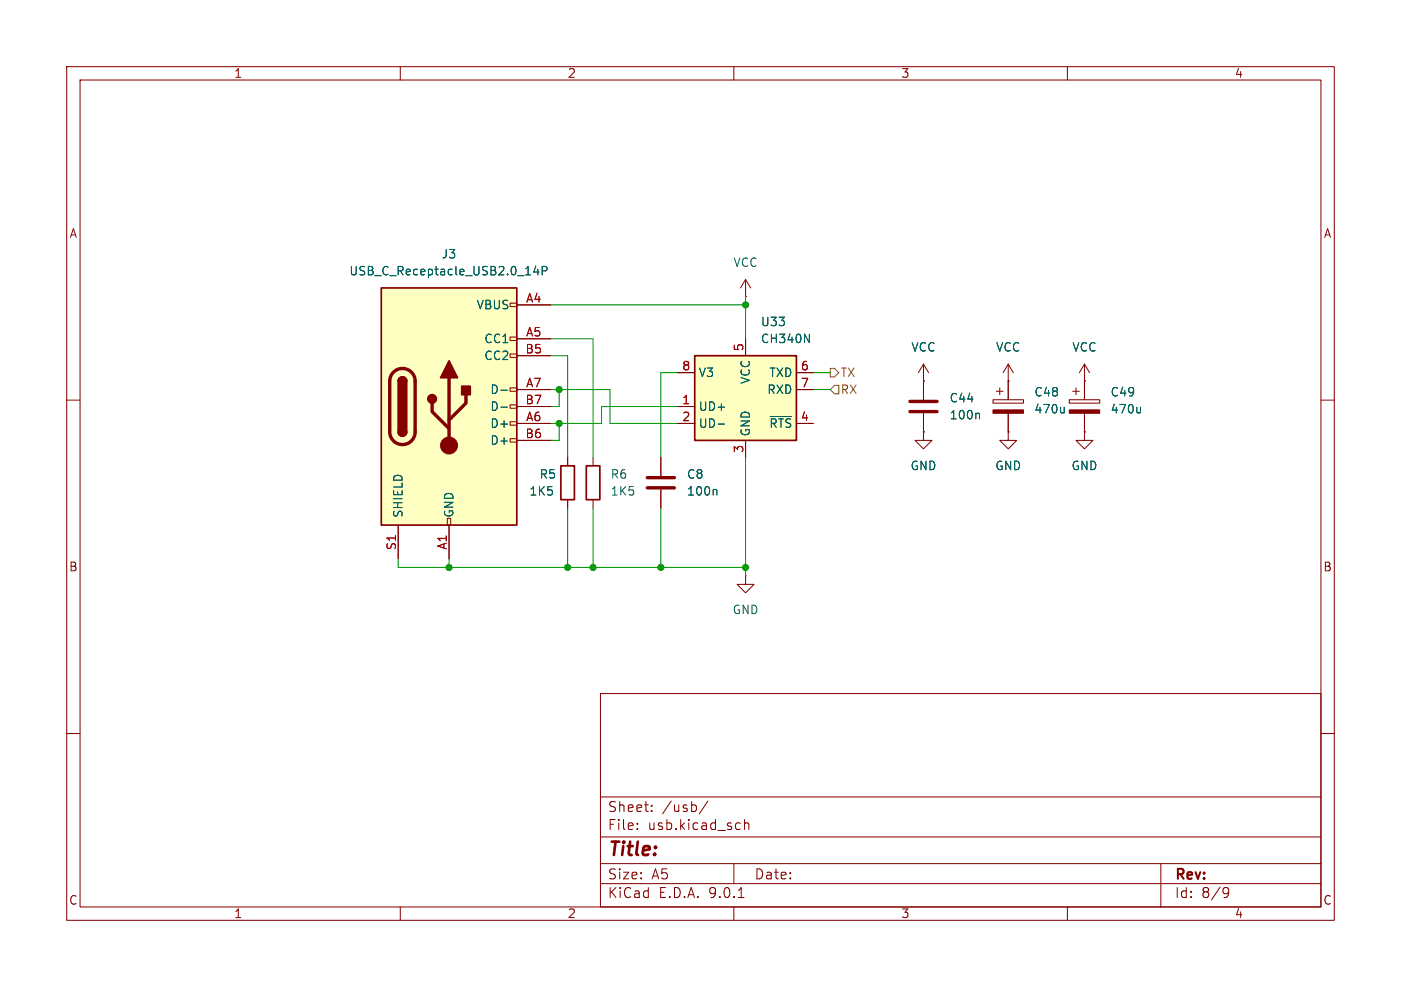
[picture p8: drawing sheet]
<svg xmlns="http://www.w3.org/2000/svg" width="210mm" height="148mm" viewBox="0 0 210 148" stroke-linecap="round" stroke-linejoin="round" font-family="sans-serif">
<g fill="none" stroke="#840000" stroke-width=".15">
<path d="M10 10h190v128h-190zM12 12h186v124h-186zM60 10v2M110 10v2M160 10v2M111.8 44.5h.1M111.8 41.9l-.8 1.3M111.8 41.9l.7 1.3M111.8 41.9v2.6M138.4 57.2h.1M138.4 54.6v5.3M138.4 54.6l-.7 1.3"/>
<path d="M138.4 54.6l.8 1.3M148.8 59.9h4.6v.6h-4.6zM149.4 58.7h1M149.9 58.2v1M151.1 57.2h.1M151.1 54.6l-.7 1.3M151.1 54.6l.8 1.3M151.1 54.6v5.3M10 60h2M99.1 68.6v2.8M99.1 73.4v2.8M138.4 64.8v1.2h1.3l-1.3 1.3-1.2-1.3h1.2"/>
<path d="M138.4 64.8h.1M138.4 62v2.8M151.1 62v2.8M162.6 64.8v1.2h1.2l-1.2 1.3-1.3-1.3h1.3M162.6 64.8h.1M198 60h2M111.8 86.4v1.2h1.2l-1.2 1.3-1.3-1.3h1.3M111.8 86.4h.1M10 110h2M90 104h108v32h-108zM90 119.5h108M198 110h2"/>
<path d="M60 136v2M90 132.5h108M90 129.5h108M90 125.5h108M95.5 124.2v.2M95.5 123.5v.1M97.7 121.5v.2M97.7 120.8v.1M106.1 120.1l-1.3 1.9M110 136v2M110 129.5v3M110.7 134.6h.8"/>
<path d="M110.8 123.4l.2 .1M111 124.3l-.2 .1M111.6 122.9v1.5M111.6 123.5a.37 .37 0 0 1 .7 .1v.8M160 136v2M174 129.5v6.5M183.6 133.1h.3l.2 .1a.99 .99 0 0 1-.3 1.4h-.3M184.2 133.7l-.3 .3h-.3"/>
</g>
<path d="M97 71.6h4.1M97 73.2h4.1M136.4 60.2h4.1M136.4 61.7h4.1" fill="none" stroke="#840000" stroke-width=".51"/>
<path d="M107.3 73.4l.2 .2v.6M146.6 62l.2 .1v.7M159.5 61.1v.8M159.5 61.8l-.2 .1" fill="none" stroke="#006464" stroke-width=".15"/>
<path d="M148.8 61.5h4.6v.5h-4.6z" fill="#840000" stroke="#840000" stroke-width=".15"/>
<path d="M104.1 53.3h15.3v12.7h-15.3z" fill="#ffffc2"/>
<path d="M104.1 53.3h15.3v12.7h-15.3zM87.9 69.9h2v5h-2z" fill="none" stroke="#840000" stroke-width=".25"/>
<g fill="none" stroke="#840000" stroke-width=".15">
<path d="M101.6 55.9h2.5M111.8 50.8v2.5M119.4 55.9h2.5M119.4 58.4h2.5M160.3 59.9h4.5v.6h-4.5zM160.8 58.7h1M161.3 58.2v1M162.6 57.2h.1M162.6 54.6l-.8 1.3M162.6 54.6l.7 1.3M162.6 54.6v5.3M88.9 68.6v1.3"/>
<path d="M88.9 74.9v1.3M101.6 61h2.5M101.6 63.5h2.5M111.8 66v2.6M119.4 63.5h2.5M151.1 64.8v1.2h1.3l-1.3 1.3-1.2-1.3h1.2M151.1 64.8h.1M162.6 62v2.8"/>
</g>
<path d="M120.6 50.1l.7 1.3v-1.3M107.7 63.6h.9M115.5 62.5h3.1M171 61.1v.8M171 61.8l-.2 .1" fill="none" stroke="#006464" stroke-width=".15"/>
<path d="M160.3 61.5h4.5v.5h-4.5z" fill="#840000" stroke="#840000" stroke-width=".15"/>
<path d="M57.1 43.2h20.4v35.5h-20.4z" fill="#ffffc2"/>
<g fill="none" stroke="#840000" stroke-width=".15">
<path d="M76.5 45.5h1v.5h-1zM76.5 50.5h1v.6h-1zM76.5 53.1h1v.5h-1zM76.5 58.2h1v.5h-1zM77.5 45.7h5M77.5 50.8h5M77.5 53.3h5M77.5 58.4h5M101.6 55.9h2.5M111.8 50.8v2.5M119.4 58.4h2.5M119.4 55.9h2.5"/>
<path d="M138.4 57.2h.1M138.4 57.2v2.7M151.1 57.2h.1M151.1 57.2v2.7M162.6 57.2h.1M162.6 57.2v2.7M59.7 78.7v5.1M67.1 77.7h.5v1h-.5zM67.3 78.7v5.1M76.5 60.7h1v.5h-1zM76.5 63.2h1v.6h-1zM76.5 65.8h1v.5h-1z"/>
<path d="M77.5 61h5M77.5 63.5h5M77.5 66h5M85.1 68.6v1.3M85.1 74.9v1.3M99.1 68.6v2.8M99.1 73.4v2.8M101.6 61h2.5M101.6 63.5h2.5M111.8 66v2.6M119.4 63.5h2.5M138.4 64.8h.1"/>
<path d="M138.4 62v2.8M151.1 64.8h.1M151.1 62v2.8M162.6 64.8h.1M162.6 62v2.8"/>
</g>
<path d="M57.1 43.2h20.4v35.5h-20.4zM59.7 57.2a.64 .64 0 0 1 .6-.7 .64 .64 0 0 1 .7 .7M59.7 64.8a.64 .64 0 0 0 .6 .6 .64 .64 0 0 0 .7-.6M84.1 69.9h2v5h-2z" fill="none" stroke="#840000" stroke-width=".25"/>
<path d="M59 55.8a1.9 1.9 0 0 1 2-.4 1.9 1.9 0 0 1 1.2 1.8v7.6a1.91 1.91 0 0 1-1.9 1.9 1.91 1.91 0 0 1-1.9-1.9v-7.8a1.9 1.9 0 0 1 .6-1.2zM67.3 56.6v10.2M69.8 59.2v1.3l-2.5 2.5M64.8 60.5v1.2l2.5 2.6" fill="none" stroke="#840000" stroke-width=".51"/>
<g fill="#840000" stroke="#840000" stroke-width=".25">
<path d="M59.7 57.2h1.3v7.6h-1.3z"/>
<path d="M59.9 56.7a.64 .64 0 0 1 .7-.1 .64 .64 0 0 1 .4 .6h-1.3z"/>
<path d="M59.7 64.8h1.3a.64 .64 0 0 1-.7 .6 .64 .64 0 0 1-.6-.6z"/>
<path d="M67.3 54.1l1.3 2.5h-2.6z"/>
<path d="M69.2 57.9h1.3v1.3h-1.3z"/>
<circle cx="64.8" cy="59.8" r=".63"/>
</g>
<circle cx="67.3" cy="66.8" r="1.27" fill="#840000" stroke="#840000" stroke-width=".15"/>
<g fill="none" stroke="#006464" stroke-width=".15">
<path d="M80.3 39.9l-.3 .9h.8M75.1 58.5h1M80.6 40.4v.8M81.3 40.6h.6l.1-.2-.1-.3-.1-.2h-.5v1.3M120.6 50.1l.7 1.3v-1.3M75.1 61.1h1M107.3 73.4l.2 .2v.6M107.7 63.6h.9M115.5 62.5h3.1M146.6 62l.2 .1v.7M159.5 61.1v.8M159.5 61.8l-.2 .1"/>
<path d="M171 61.1v.8M171 61.8l-.2 .1"/>
</g>
<path d="M124.5 55.2h.6l.6 .7-.6 .6h-.6zM125.1 57.8h.6v1.3h-.6l-.6-.7z" fill="none" stroke="#725600" stroke-width=".15"/>
<g fill="none" stroke="#009600" stroke-width=".15">
<path d="M82.5 58.4h8.9v5.1h10.2M82.5 53.3h2.6v15.3M82.5 50.8h6.4v17.8M82.5 45.7h29.3M83.8 58.4v2.6h-1.3M101.6 55.9h-2.5v12.7M111.8 44.5v6.3M121.9 58.4h2.6M121.9 55.9h2.6M83.8 63.5v2.5h-1.3M85.1 76.2v8.9M88.9 76.2v8.9"/>
<path d="M99.1 76.2v8.9M101.6 61h-11.4v2.5h-7.7M111.8 68.6v17.8M59.7 83.8v1.3h52.1M67.3 83.8v1.3"/>
</g>
<g fill="#009600" stroke="#009600" stroke-width=".15">
<circle cx="83.8" cy="58.4" r=".46"/>
<circle cx="111.8" cy="45.7" r=".46"/>
<circle cx="111.8" cy="85.1" r=".46"/>
<circle cx="85.1" cy="85.1" r=".46"/>
<circle cx="83.8" cy="63.5" r=".46"/>
<circle cx="99.1" cy="85.1" r=".46"/>
<circle cx="88.9" cy="85.1" r=".46"/>
<circle cx="67.3" cy="85.1" r=".46"/>
</g>
<text font-size="2.8" fill="#840000" x="91" y="128.9">Title:</text>
<g font-size="2.1" fill="#840000">
<text x="91" y="124.7">File:</text>
<text x="91" y="122">Sheet:</text>
<text x="97.1" y="124.7">usb.kicad_sch</text>
<text x="99.2" y="122">/usb/</text>
<text x="91" y="134.9">KiCad</text>
<text x="91" y="132.1">Size:</text>
<text x="97.7" y="132.1">A5</text>
<text x="98.7" y="134.9">E.D.A.</text>
<text x="106.3" y="134.9">9.0.1</text>
<text x="113" y="132.1">Date:</text>
<text x="176" y="132.3">Rev:</text>
<text x="176" y="134.9">Id:</text>
<text x="180.1" y="134.9">8/9</text>
</g>
<g font-size="1.8" fill="#840000">
<text x="35" y="11.9">1</text>
<text x="85" y="11.9">2</text>
<text x="135" y="11.9">3</text>
<text x="185" y="11.9">4</text>
<text x="10.3" y="35.9">A</text>
<text x="198.4" y="35.9">A</text>
<text x="10.3" y="85.9">B</text>
<text x="198.3" y="85.9">B</text>
<text x="10.3" y="135.9">C</text>
<text x="35" y="137.9">1</text>
<text x="85" y="137.9">2</text>
<text x="135" y="137.9">3</text>
<text x="185" y="137.9">4</text>
<text x="198.3" y="135.9">C</text>
</g>
<g font-size="1.8" fill="#006464">
<text x="52.3" y="41.5">USB_C_Receptacle_USB2.0_14P</text>
<text x="66.1" y="39">J3</text>
<text x="109.8" y="40.2">VCC</text>
<text x="71.4" y="46.6">VBUS</text>
<text x="72.5" y="51.7">CC1</text>
<text x="114" y="49.1">U33</text>
<text x="114" y="51.7">CH340N</text>
<text x="136.5" y="52.9">VCC</text>
<text x="149.2" y="52.9">VCC</text>
<text x="160.6" y="52.9">VCC</text>
<text x="72.5" y="54.2">CC2</text>
<text x="73.4" y="59.3">D-</text>
<text x="104.6" y="56.7">V3</text>
<text x="112.6" y="57.7" transform="rotate(-90 112.6 57.7)">VCC</text>
<text x="114.9" y="59.3">RXD</text>
<text x="115.2" y="56.7">TXD</text>
<text x="154.9" y="59.7">C48</text>
<text x="166.4" y="59.7">C49</text>
<text x="73.4" y="61.8">D-</text>
<text x="73.4" y="64.4">D+</text>
<text x="104.6" y="61.8">UD+</text>
<text x="104.6" y="64.4">UD-</text>
<text x="112.6" y="65.5" transform="rotate(-90 112.6 65.5)">GND</text>
<text x="115.2" y="64.4">~{RTS}</text>
<text x="142.2" y="63.1">100n</text>
<text x="142.2" y="60.6">C44</text>
<text x="154.9" y="62.2">470u</text>
<text x="166.4" y="62.2">470u</text>
<text x="73.4" y="66.9">D+</text>
<text x="80.8" y="72">R5</text>
<text x="91.4" y="72">R6</text>
<text x="102.9" y="72">C8</text>
<text x="136.4" y="70.7">GND</text>
<text x="149.1" y="70.7">GND</text>
<text x="160.5" y="70.7">GND</text>
<text x="60.6" y="77.7" transform="rotate(-90 60.6 77.7)">SHIELD</text>
<text x="68.2" y="77.7" transform="rotate(-90 68.2 77.7)">GND</text>
<text x="79.3" y="74.5">1K5</text>
<text x="91.4" y="74.5">1K5</text>
<text x="102.9" y="74.5">100n</text>
<text x="109.7" y="92.3">GND</text>
</g>
<g font-size="1.8" fill="#a90000">
<text x="78.8" y="45.5">A4</text>
<text x="78.7" y="53.1">B5</text>
<text x="78.8" y="50.5">A5</text>
<text x="111.5" y="52.8" transform="rotate(-90 111.5 52.8)">5</text>
<text x="78.8" y="58.2">A7</text>
<text x="102.2" y="55.6">8</text>
<text x="119.9" y="55.6">6</text>
<text x="119.9" y="58.2">7</text>
<text x="78.7" y="60.7">B7</text>
<text x="78.7" y="65.8">B6</text>
<text x="78.8" y="63.2">A6</text>
<text x="102.2" y="60.7">1</text>
<text x="102.2" y="63.2">2</text>
<text x="119.9" y="63.2">4</text>
<text x="111.5" y="68" transform="rotate(-90 111.5 68)">3</text>
<text x="59.4" y="82.6" transform="rotate(-90 59.4 82.6)">S1</text>
<text x="67.1" y="82.5" transform="rotate(-90 67.1 82.5)">A1</text>
</g>
<g font-size="1.8" fill="#725600">
<text x="125.9" y="56.7">TX</text>
<text x="125.9" y="59.3">RX</text>
</g>
</svg>
